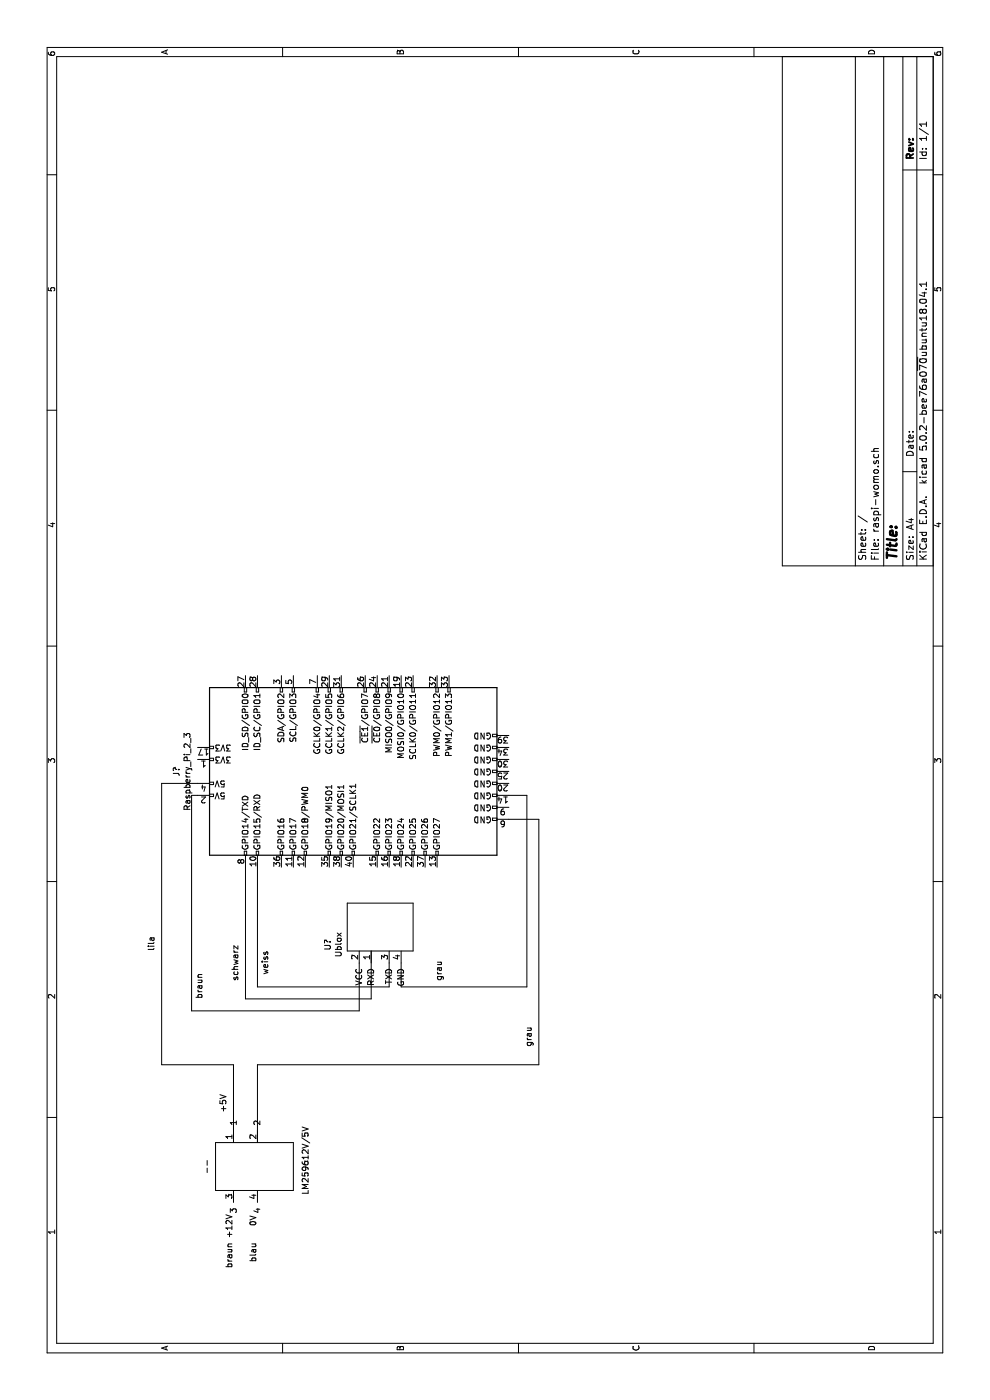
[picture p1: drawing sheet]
EESchema Schematic File Version 4
EELAYER 26 0
EELAYER END
$Descr A4 11693 8268
encoding utf-8
Sheet 1 1
Title ""
Date ""
Rev ""
Comp ""
Comment1 ""
Comment2 ""
Comment3 ""
Comment4 ""
$EndDescr
$Comp
L Connector:Raspberry_Pi_2_3 J?
U 1 1
P 5250 2950
F 0 "J?" H 5250 4428 50  0000 C CNN
F 1 "Raspberry_Pi_2_3" H 5250 4337 50  0000 C CNN
F 2 "" H 5250 2950 50  0001 C CNN
F 3 "https://www.raspberrypi.org/documentation/hardware/raspberrypi/schematics/rpi_SCH_3bplus_1p0_reduced.pdf" H 5250 2950 50  0001 C CNN
	1    5250 2950
	1    0    0    -1  
$EndComp
$Comp
L Generic:4Pin LM259612V/5V
U 1 1
P 2250 2050
F 0 "LM259612V/5V" H 2000 1550 50  0000 C CNN
F 1 "--" H 1950 2374 50  0000 C CNN
F 2 "" H 2050 1750 50  0001 C CNN
F 3 "" H 2050 1750 50  0001 C CNN
	1    2250 2050
	1    0    0    -1  
$EndComp
Wire Wire Line
	2150 1950 2800 1950
Wire Wire Line
	2800 1950 2800 1350
Wire Wire Line
	2800 2150 2800 4500
Wire Wire Line
	2150 2150 2800 2150
Text Notes 1350 1950 0    50   ~ 0
+12V
Text Notes 1450 2150 0    50   ~ 0
0V\n
Text Notes 2400 1900 0    50   ~ 0
+5V
$Comp
L Generic:Ublox U?
U 1 1
P 4250 3050
F 0 "U?" H 3804 3365 50  0000 C CNN
F 1 "Ublox" H 3804 3274 50  0000 C CNN
F 2 "" H 4050 2750 50  0001 C CNN
F 3 "" H 4050 2750 50  0001 C CNN
	1    4250 3050
	1    0    0    -1  
$EndComp
Wire Wire Line
	2800 1350 5150 1350
Wire Wire Line
	5150 1350 5150 1650
Wire Wire Line
	4850 4500 4850 4250
Wire Wire Line
	2800 4500 4850 4500
Wire Wire Line
	5050 1600 5050 1650
Wire Wire Line
	3650 3000 3250 3000
Wire Wire Line
	3250 3000 3250 1600
Wire Wire Line
	3250 1600 5050 1600
Wire Wire Line
	3750 3100 3350 3100
Wire Wire Line
	3350 3100 3350 2050
Wire Wire Line
	3350 2050 4450 2050
Wire Wire Line
	3650 3250 3450 3250
Wire Wire Line
	3450 3250 3450 2150
Wire Wire Line
	3450 2150 4450 2150
Wire Wire Line
	3650 3350 3450 3350
Wire Wire Line
	3450 3350 3450 4400
Wire Wire Line
	3450 4400 5050 4400
Wire Wire Line
	5050 4400 5050 4250
Text Notes 3350 1700 0    50   ~ 0
braun
Text Notes 3500 2000 0    50   ~ 0
schwarz
Text Notes 3550 2250 0    50   ~ 0
weiss\n
Text Notes 3500 3700 0    50   ~ 0
grau
Text Notes 3750 1300 0    50   ~ 0
lila
Text Notes 2950 4450 0    50   ~ 0
grau
Text Notes 1100 1950 0    50   ~ 0
braun
Text Notes 1150 2150 0    50   ~ 0
blau
$EndSCHEMATC
